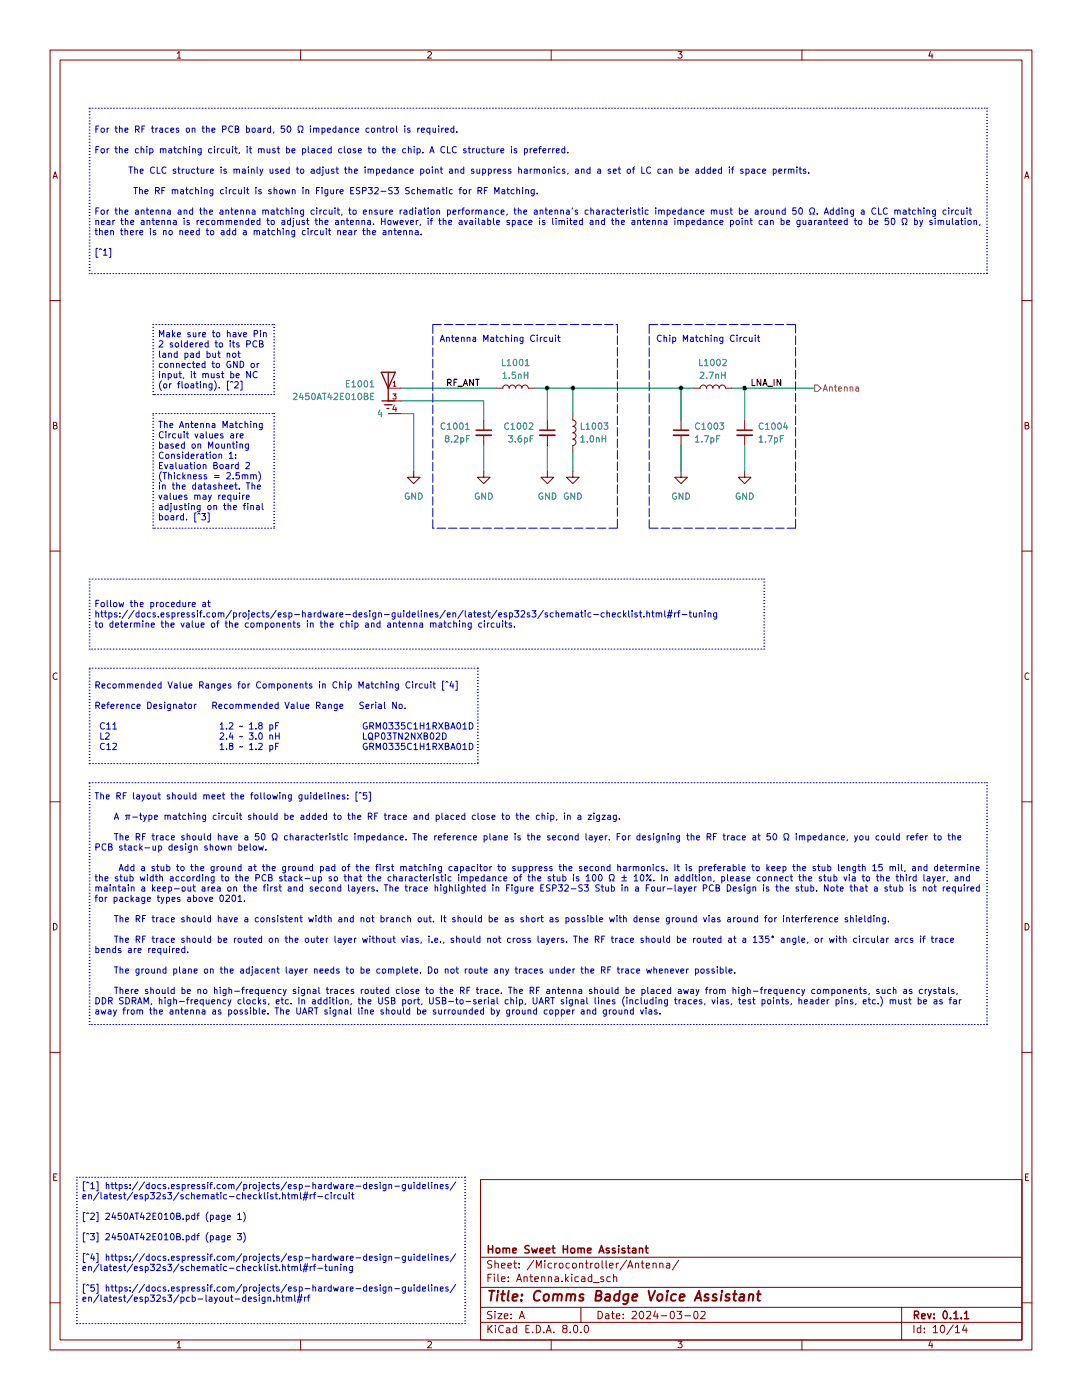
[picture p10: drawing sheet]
(kicad_sch
 (version 20231120)
 (generator "eeschema")
 (generator_version "8.0")
 (paper "A" portrait)
 (title_block
  (title "Comms Badge Voice Assistant")
  (date "2024-03-02")
  (rev "0.1.1")
  (company "Home Sweet Home Assistant"))
 (lib_symbols
  (symbol "Comms Badge Voice Assistant Project:2450AT42E010BE"
   (pin_names
    (offset 1.016)) (exclude_from_sim no) (in_bom yes) (on_board yes)
   (property "Reference" "E1001" (at 2.54 0.8255 0) (effects (font (size 1.27 1.27)) (justify left)))
   (property "Value" "2450AT42E010BE" (at 2.54 -1.7145 0) (effects (font (size 1.27 1.27)) (justify left)))
   (property "Footprint" "2450AT42E010BE:XDCR_2450AT42E010BE" (at 0 0 0) (effects (font (size 1.27 1.27)) (justify bottom) (hide yes)))
   (property "Datasheet" "https://www.johansontechnology.com/datasheets/2450AT42E010B/2450AT42E010B.pdf" (at 0 0 0) (effects (font (size 1.27 1.27)) (hide yes)))
   (property "Description" "" (at 0 0 0) (effects (font (size 1.27 1.27)) (hide yes)))
   (property "LCSC #" "C17243480" (at 0 0 0) (effects (font (size 1.27 1.27)) (hide yes)))
   (property "Mfr. Part #" "2450AT42E010B001E" (at 0 0 0) (effects (font (size 1.27 1.27)) (hide yes)))
   (property "DigiKey #" "712-2450AT42E010B001ECT-ND" (at 0 0 0) (effects (font (size 1.27 1.27)) (hide yes)))
   (property "Mouser #" "609-2450AT42E010BE" (at 0 0 0) (effects (font (size 1.27 1.27)) (hide yes)))
   (property "Price" "0.72" (at 0 0 0) (effects (font (size 1.27 1.27)) (hide yes)))
   (symbol "2450AT42E010BE_0_0"
    (polyline (pts (xy -1.397 3.175) (xy 0 3.175)) (stroke (width 0.254) (type default)) (fill (type none)))
    (polyline (pts (xy -0.762 -3.302) (xy 0.762 -3.302)) (stroke (width 0.254) (type default)) (fill (type none)))
    (polyline (pts (xy -0.127 -4.064) (xy 0.254 -4.064)) (stroke (width 0.254) (type default)) (fill (type none)))
    (polyline (pts (xy 0 -2.54) (xy -1.27 -2.54)) (stroke (width 0.254) (type default)) (fill (type none)))
    (polyline (pts (xy 0 -2.54) (xy 1.27 -2.54)) (stroke (width 0.254) (type default)) (fill (type none)))
    (polyline (pts (xy 0 0) (xy -1.397 3.175)) (stroke (width 0.254) (type default)) (fill (type none)))
    (polyline (pts (xy 0 0) (xy 0 -2.54)) (stroke (width 0.254) (type default)) (fill (type none)))
    (polyline (pts (xy 0 3.175) (xy 0 0)) (stroke (width 0.254) (type default)) (fill (type none)))
    (polyline (pts (xy 0 3.175) (xy 1.397 3.175)) (stroke (width 0.254) (type default)) (fill (type none)))
    (polyline (pts (xy 1.397 3.175) (xy 0 0)) (stroke (width 0.254) (type default)) (fill (type none)))
    (pin passive line (at -2.54 0 0) (length 2.54) (name "~" (effects (font (size 1.016 1.016)))) (number "1" (effects (font (size 1.016 1.016)))))
    (pin power_in line (at -2.54 -2.54 0) (length 2.54) (name "~" (effects (font (size 1.016 1.016)))) (number "3" (effects (font (size 1.016 1.016))))))
   (symbol "2450AT42E010BE_1_1"
    (pin no_connect line (at -2.54 -7.62 0) (length 2.54) hide (name "2" (effects (font (size 1.27 1.27)))) (number "2" (effects (font (size 1.27 1.27)))))
    (pin power_in line (at -2.54 -5.08 0) (length 2.54) (name "4" (effects (font (size 1.27 1.27)))) (number "4" (effects (font (size 1.27 1.27)))))))
  (symbol "Comms Badge Voice Assistant Project:C_Small"
   (pin_numbers hide)
   (pin_names
    (offset 0.254) hide) (exclude_from_sim no) (in_bom yes) (on_board yes)
   (property "Reference" "C" (at 0.254 1.778 0) (effects (font (size 1.27 1.27)) (justify left)))
   (property "Value" "C_Small" (at 0.254 -2.032 0) (effects (font (size 1.27 1.27)) (justify left)))
   (property "Footprint" "" (at 0 0 0) (effects (font (size 1.27 1.27)) (hide yes)))
   (property "Datasheet" "~" (at 0 0 0) (effects (font (size 1.27 1.27)) (hide yes)))
   (property "Description" "Unpolarized capacitor, small symbol" (at 0 0 0) (effects (font (size 1.27 1.27)) (hide yes)))
   (symbol "C_Small_0_1"
    (polyline (pts (xy -1.524 -0.508) (xy 1.524 -0.508)) (stroke (width 0.3302) (type default)) (fill (type none)))
    (polyline (pts (xy -1.524 0.508) (xy 1.524 0.508)) (stroke (width 0.3048) (type default)) (fill (type none))))
   (symbol "C_Small_1_1"
    (pin passive line (at 0 2.54 270) (length 2.032) (name "~" (effects (font (size 1.27 1.27)))) (number "1" (effects (font (size 1.27 1.27)))))
    (pin passive line (at 0 -2.54 90) (length 2.032) (name "~" (effects (font (size 1.27 1.27)))) (number "2" (effects (font (size 1.27 1.27)))))))
  (symbol "Comms Badge Voice Assistant Project:GND"
   (power)
   (pin_names
    (offset 0)) (exclude_from_sim no) (in_bom yes) (on_board yes)
   (property "Reference" "#PWR" (at 0 -6.35 0) (effects (font (size 1.27 1.27)) (hide yes)))
   (property "Value" "GND" (at 0 -3.81 0) (effects (font (size 1.27 1.27))))
   (property "Footprint" "" (at 0 0 0) (effects (font (size 1.27 1.27)) (hide yes)))
   (property "Datasheet" "" (at 0 0 0) (effects (font (size 1.27 1.27)) (hide yes)))
   (property "Description" "Power symbol creates a global label with name \"GND\" , ground" (at 0 0 0) (effects (font (size 1.27 1.27)) (hide yes)))
   (symbol "GND_0_1"
    (polyline (pts (xy 0 0) (xy 0 -1.27) (xy 1.27 -1.27) (xy 0 -2.54) (xy -1.27 -1.27) (xy 0 -1.27)) (stroke (width 0) (type default)) (fill (type none))))
   (symbol "GND_1_1"
    (pin power_in line (at 0 0 270) (length 0) hide (name "GND" (effects (font (size 1.27 1.27)))) (number "1" (effects (font (size 1.27 1.27)))))))
  (symbol "Comms Badge Voice Assistant Project:L"
   (pin_numbers hide)
   (pin_names
    (offset 1.016) hide) (exclude_from_sim no) (in_bom yes) (on_board yes)
   (property "Reference" "L" (at -1.27 0 90) (effects (font (size 1.27 1.27))))
   (property "Value" "L" (at 1.905 0 90) (effects (font (size 1.27 1.27))))
   (property "Footprint" "" (at 0 0 0) (effects (font (size 1.27 1.27)) (hide yes)))
   (property "Datasheet" "~" (at 0 0 0) (effects (font (size 1.27 1.27)) (hide yes)))
   (property "Description" "Inductor" (at 0 0 0) (effects (font (size 1.27 1.27)) (hide yes)))
   (symbol "L_0_1"
    (arc (start 0 -2.54) (mid 0.6323 -1.905) (end 0 -1.27) (stroke (width 0) (type default)) (fill (type none)))
    (arc (start 0 -1.27) (mid 0.6323 -0.635) (end 0 0) (stroke (width 0) (type default)) (fill (type none)))
    (arc (start 0 0) (mid 0.6323 0.635) (end 0 1.27) (stroke (width 0) (type default)) (fill (type none)))
    (arc (start 0 1.27) (mid 0.6323 1.905) (end 0 2.54) (stroke (width 0) (type default)) (fill (type none))))
   (symbol "L_1_1"
    (pin passive line (at 0 3.81 270) (length 1.27) (name "1" (effects (font (size 1.27 1.27)))) (number "1" (effects (font (size 1.27 1.27)))))
    (pin passive line (at 0 -3.81 90) (length 1.27) (name "2" (effects (font (size 1.27 1.27)))) (number "2" (effects (font (size 1.27 1.27))))))))
 (junction
  (at 109.22 77.47)
  (diameter 0)
  (color 0 0 0 0))
 (junction
  (at 135.89 77.47)
  (diameter 0)
  (color 0 0 0 0))
 (junction
  (at 148.59 77.47)
  (diameter 0)
  (color 0 0 0 0))
 (junction
  (at 114.3 77.47)
  (diameter 0)
  (color 0 0 0 0))
 (wire
  (pts (xy 148.59 88.9) (xy 148.59 93.98))
  (stroke (width 0) (type default)))
 (wire
  (pts (xy 80.01 80.01) (xy 96.52 80.01))
  (stroke (width 0) (type default)))
 (wire
  (pts (xy 96.52 88.9) (xy 96.52 93.98))
  (stroke (width 0) (type default)))
 (wire
  (pts (xy 135.89 77.47) (xy 135.89 83.82))
  (stroke (width 0) (type default)))
 (wire
  (pts (xy 80.01 82.55) (xy 82.55 82.55))
  (stroke (width 0) (type default)))
 (wire
  (pts (xy 109.22 77.47) (xy 109.22 83.82))
  (stroke (width 0) (type default)))
 (wire
  (pts (xy 106.68 77.47) (xy 109.22 77.47))
  (stroke (width 0) (type default)))
 (wire
  (pts (xy 114.3 90.17) (xy 114.3 93.98))
  (stroke (width 0) (type default)))
 (wire
  (pts (xy 82.55 82.55) (xy 82.55 93.98))
  (stroke (width 0) (type default)))
 (wire
  (pts (xy 146.05 77.47) (xy 148.59 77.47))
  (stroke (width 0) (type default)))
 (wire
  (pts (xy 109.22 88.9) (xy 109.22 93.98))
  (stroke (width 0) (type default)))
 (wire
  (pts (xy 114.3 77.47) (xy 135.89 77.47))
  (stroke (width 0) (type default)))
 (wire
  (pts (xy 148.59 83.82) (xy 148.59 77.47))
  (stroke (width 0) (type default)))
 (wire
  (pts (xy 114.3 77.47) (xy 114.3 82.55))
  (stroke (width 0) (type default)))
 (wire
  (pts (xy 109.22 77.47) (xy 114.3 77.47))
  (stroke (width 0) (type default)))
 (wire
  (pts (xy 135.89 77.47) (xy 138.43 77.47))
  (stroke (width 0) (type default)))
 (wire
  (pts (xy 148.59 77.47) (xy 162.56 77.47))
  (stroke (width 0) (type default)))
 (wire
  (pts (xy 96.52 80.01) (xy 96.52 83.82))
  (stroke (width 0) (type default)))
 (wire
  (pts (xy 80.01 77.47) (xy 99.06 77.47))
  (stroke (width 0) (type default)))
 (wire
  (pts (xy 135.89 88.9) (xy 135.89 93.98))
  (stroke (width 0) (type default)))
 (rectangle
  (start 129.54 64.77)
  (end 158.75 105.41)
  (stroke (width 0) (type dash))
  (fill (type none)))
 (rectangle
  (start 86.36 64.77)
  (end 123.19 105.41)
  (stroke (width 0) (type dash))
  (fill (type none)))
 (text_box "The RF layout should meet the following guidelines: [^5]\n\n    A π-type matching circuit should be added to the RF trace and placed close to the chip, in a zigzag.\n\n    The RF trace should have a 50 Ω characteristic impedance. The reference plane is the second layer. For designing the RF trace at 50 Ω impedance, you could refer to the PCB stack-up design shown below.\n\n	Add a stub to the ground at the ground pad of the first matching capacitor to suppress the second harmonics. It is preferable to keep the stub length 15 mil, and determine the stub width according to the PCB stack-up so that the characteristic impedance of the stub is 100 Ω ± 10%. In addition, please connect the stub via to the third layer, and maintain a keep-out area on the first and second layers. The trace highlighted in Figure ESP32-S3 Stub in a Four-layer PCB Design is the stub. Note that a stub is not required for package types above 0201.\n\n    The RF trace should have a consistent width and not branch out. It should be as short as possible with dense ground vias around for interference shielding.\n\n    The RF trace should be routed on the outer layer without vias, i.e., should not cross layers. The RF trace should be routed at a 135° angle, or with circular arcs if trace bends are required.\n\n    The ground plane on the adjacent layer needs to be complete. Do not route any traces under the RF trace whenever possible.\n\n    There should be no high-frequency signal traces routed close to the RF trace. The RF antenna should be placed away from high-frequency components, such as crystals, DDR SDRAM, high-frequency clocks, etc. In addition, the USB port, USB-to-serial chip, UART signal lines (including traces, vias, test points, header pins, etc.) must be as far away from the antenna as possible. The UART signal line should be surrounded by ground copper and ground vias.\n"
  (exclude_from_sim no)
  (at 17.78 156.21 0)
  (size 179.07 48.26)
  (stroke (width 0) (type dot))
  (fill (type none))
  (effects (font (size 1.27 1.27)) (justify left)))
 (text_box "Recommended Value Ranges for Components in Chip Matching Circuit [^4]\n\nReference Designator   Recommended Value Range   Serial No.\n\n C11			     1.2 ~ 1.8 pF		   GRM0335C1H1RXBA01D\n L2				     2.4 ~ 3.0 nH		   LQP03TN2NXB02D\n C12			     1.8 ~ 1.2 pF		   GRM0335C1H1RXBA01D"
  (exclude_from_sim no)
  (at 17.78 133.35 0)
  (size 77.47 19.05)
  (stroke (width 0) (type dot))
  (fill (type none))
  (effects (font (size 1.27 1.27)) (justify left)))
 (text_box "Follow the procedure at\nhttps://docs.espressif.com/projects/esp-hardware-design-guidelines/en/latest/esp32s3/schematic-checklist.html#rf-tuning\nto determine the value of the components in the chip and antenna matching circuits."
  (exclude_from_sim no)
  (at 17.78 115.57 0)
  (size 134.62 13.97)
  (stroke (width 0) (type dot))
  (fill (type none))
  (effects (font (size 1.27 1.27)) (justify left)))
 (text_box "Make sure to have Pin 2 soldered to its PCB land pad but not connected to GND or input, it must be NC (or floating). [^2]"
  (exclude_from_sim no)
  (at 30.48 64.77 0)
  (size 24.13 13.97)
  (stroke (width 0) (type dot))
  (fill (type none))
  (effects (font (size 1.27 1.27)) (justify left)))
 (text_box "[^1] https://docs.espressif.com/projects/esp-hardware-design-guidelines/\nen/latest/esp32s3/schematic-checklist.html#rf-circuit\n\n[^2] 2450AT42E010B.pdf (page 1)\n\n[^3] 2450AT42E010B.pdf (page 3)\n\n[^4] https://docs.espressif.com/projects/esp-hardware-design-guidelines/\nen/latest/esp32s3/schematic-checklist.html#rf-tuning\n\n[^5] https://docs.espressif.com/projects/esp-hardware-design-guidelines/\nen/latest/esp32s3/pcb-layout-design.html#rf"
  (exclude_from_sim no)
  (at 15.24 234.95 0)
  (size 77.47 29.21)
  (stroke (width 0) (type dot))
  (fill (type none))
  (effects (font (size 1.27 1.27)) (justify left top)))
 (text_box "The Antenna Matching Circuit values are based on Mounting Consideration 1: Evaluation Board 2 (Thickness = 2.5mm) in the datasheet. The values may require adjusting on the final board. [^3]"
  (exclude_from_sim no)
  (at 30.48 82.55 0)
  (size 24.13 22.86)
  (stroke (width 0) (type dot))
  (fill (type none))
  (effects (font (size 1.27 1.27)) (justify left)))
 (text_box "For the RF traces on the PCB board, 50 Ω impedance control is required.\n\nFor the chip matching circuit, it must be placed close to the chip. A CLC structure is preferred.\n\n       The CLC structure is mainly used to adjust the impedance point and suppress harmonics, and a set of LC can be added if space permits.\n\n        The RF matching circuit is shown in Figure ESP32-S3 Schematic for RF Matching.\n\nFor the antenna and the antenna matching circuit, to ensure radiation performance, the antenna's characteristic impedance must be around 50 Ω. Adding a CLC matching circuit near the antenna is recommended to adjust the antenna. However, if the available space is limited and the antenna impedance point can be guaranteed to be 50 Ω by simulation, then there is no need to add a matching circuit near the antenna.\n\n[^1]"
  (exclude_from_sim no)
  (at 17.78 21.59 0)
  (size 179.07 33.02)
  (stroke (width 0) (type dot))
  (fill (type none))
  (effects (font (size 1.27 1.27)) (justify left)))
 (text "Chip Matching Circuit"
  (exclude_from_sim no)
  (at 130.81 67.818 0)
  (effects (font (size 1.27 1.27)) (justify left)))
 (text "Antenna Matching Circuit"
  (exclude_from_sim no)
  (at 87.63 67.818 0)
  (effects (font (size 1.27 1.27)) (justify left)))
 (label "RF_ANT"
  (at 88.9 77.47 0)
  (fields_autoplaced yes)
  (effects (font (size 1.27 1.27)) (justify left bottom)))
 (label "LNA_IN"
  (at 156.21 77.47 180)
  (fields_autoplaced yes)
  (effects (font (size 1.27 1.27)) (justify right bottom)))
 (hierarchical_label "Antenna"
  (shape output)
  (at 162.56 77.47 0)
  (fields_autoplaced yes)
  (effects (font (size 1.27 1.27)) (justify left)))
 (symbol
  (lib_id "Comms Badge Voice Assistant Project:GND")
  (at 96.52 93.98 0)
  (unit 1)
  (exclude_from_sim no)
  (in_bom yes)
  (on_board yes)
  (dnp no)
  (fields_autoplaced yes)
  (property "Reference" "#PWR01001" (at 96.52 100.33 0) (effects (font (size 1.27 1.27)) (hide yes)))
  (property "Value" "GND" (at 96.52 99.06 0) (effects (font (size 1.27 1.27))))
  (property "Footprint" "" (at 96.52 93.98 0) (effects (font (size 1.27 1.27)) (hide yes)))
  (property "Datasheet" "" (at 96.52 93.98 0) (effects (font (size 1.27 1.27)) (hide yes)))
  (property "Description" "" (at 96.52 93.98 0) (effects (font (size 1.27 1.27)) (hide yes)))
  (pin "1"))
 (symbol
  (lib_id "Comms Badge Voice Assistant Project:2450AT42E010BE")
  (at 77.47 77.47 0)
  (mirror y)
  (unit 1)
  (exclude_from_sim no)
  (in_bom yes)
  (on_board yes)
  (dnp no)
  (property "Reference" "E1001" (at 74.93 76.6445 0) (effects (font (size 1.27 1.27)) (justify left)))
  (property "Value" "2450AT42E010BE" (at 74.93 79.1845 0) (effects (font (size 1.27 1.27)) (justify left)))
  (property "Footprint" "2450AT42E010BE:XDCR_2450AT42E010BE" (at 77.47 77.47 0) (effects (font (size 1.27 1.27)) (justify bottom) (hide yes)))
  (property "Datasheet" "https://www.johansontechnology.com/datasheets/2450AT42E010B/2450AT42E010B.pdf" (at 77.47 77.47 0) (effects (font (size 1.27 1.27)) (hide yes)))
  (property "Description" "" (at 77.47 77.47 0) (effects (font (size 1.27 1.27)) (hide yes)))
  (property "LCSC #" "C17243480" (at 77.47 77.47 0) (effects (font (size 1.27 1.27)) (hide yes)))
  (property "Mfr. Part #" "2450AT42E010B001E" (at 77.47 77.47 0) (effects (font (size 1.27 1.27)) (hide yes)))
  (property "DigiKey #" "712-2450AT42E010B001ECT-ND" (at 77.47 77.47 0) (effects (font (size 1.27 1.27)) (hide yes)))
  (property "Mouser #" "609-2450AT42E010BE" (at 77.47 77.47 0) (effects (font (size 1.27 1.27)) (hide yes)))
  (property "Price" "0.72" (at 77.47 77.47 0) (effects (font (size 1.27 1.27)) (hide yes)))
  (pin "1")
  (pin "3")
  (pin "2")
  (pin "4"))
 (symbol
  (lib_id "Comms Badge Voice Assistant Project:C_Small")
  (at 109.22 86.36 0)
  (mirror y)
  (unit 1)
  (exclude_from_sim no)
  (in_bom yes)
  (on_board yes)
  (dnp no)
  (property "Reference" "C1002" (at 106.68 85.0963 0) (effects (font (size 1.27 1.27)) (justify left)))
  (property "Value" "3.6pF" (at 106.68 87.6363 0) (effects (font (size 1.27 1.27)) (justify left)))
  (property "Footprint" "Capacitor_SMD:C_0402_1005Metric" (at 109.22 86.36 0) (effects (font (size 1.27 1.27)) (hide yes)))
  (property "Datasheet" "https://datasheet.lcsc.com/lcsc/2201131300_Murata-Electronics-GRM1555C1H3R6CA01D_C913745.pdf" (at 109.22 86.36 0) (effects (font (size 1.27 1.27)) (hide yes)))
  (property "Description" "" (at 109.22 86.36 0) (effects (font (size 1.27 1.27)) (hide yes)))
  (property "LCSC #" "C913745" (at 109.22 86.36 0) (effects (font (size 1.27 1.27)) (hide yes)))
  (property "Mfr. Part #" "GRM1555C1H3R6CA01D" (at 109.22 86.36 0) (effects (font (size 1.27 1.27)) (hide yes)))
  (property "DigiKey #" "490-5939-1-ND" (at 109.22 86.36 0) (effects (font (size 1.27 1.27)) (hide yes)))
  (property "Mouser #" "81-GRM1555C1H3R6CA1D " (at 109.22 86.36 0) (effects (font (size 1.27 1.27)) (hide yes)))
  (property "Price" "0.0044" (at 109.22 86.36 0) (effects (font (size 1.27 1.27)) (hide yes)))
  (pin "1")
  (pin "2"))
 (symbol
  (lib_id "Comms Badge Voice Assistant Project:C_Small")
  (at 96.52 86.36 0)
  (mirror y)
  (unit 1)
  (exclude_from_sim no)
  (in_bom yes)
  (on_board yes)
  (dnp no)
  (property "Reference" "C1001" (at 93.98 85.0963 0) (effects (font (size 1.27 1.27)) (justify left)))
  (property "Value" "8.2pF" (at 93.98 87.6363 0) (effects (font (size 1.27 1.27)) (justify left)))
  (property "Footprint" "Capacitor_SMD:C_0402_1005Metric" (at 96.52 86.36 0) (effects (font (size 1.27 1.27)) (hide yes)))
  (property "Datasheet" "https://datasheet.lcsc.com/lcsc/1811081615_Murata-Electronics-GRM1555C1H8R2CA01D_C76984.pdf" (at 96.52 86.36 0) (effects (font (size 1.27 1.27)) (hide yes)))
  (property "Description" "" (at 96.52 86.36 0) (effects (font (size 1.27 1.27)) (hide yes)))
  (property "LCSC #" "C76984" (at 96.52 86.36 0) (effects (font (size 1.27 1.27)) (hide yes)))
  (property "Mfr. Part #" "GRM1555C1H8R2CA01D" (at 96.52 86.36 0) (effects (font (size 1.27 1.27)) (hide yes)))
  (property "DigiKey #" "490-6256-1-ND" (at 96.52 86.36 0) (effects (font (size 1.27 1.27)) (hide yes)))
  (property "Mouser #" "81-GRM1555C1H8R2CA1D " (at 96.52 86.36 0) (effects (font (size 1.27 1.27)) (hide yes)))
  (property "Price" "0.0032" (at 96.52 86.36 0) (effects (font (size 1.27 1.27)) (hide yes)))
  (pin "1")
  (pin "2"))
 (symbol
  (lib_id "Comms Badge Voice Assistant Project:C_Small")
  (at 148.59 86.36 0)
  (unit 1)
  (exclude_from_sim no)
  (in_bom yes)
  (on_board yes)
  (dnp no)
  (fields_autoplaced yes)
  (property "Reference" "C1004" (at 151.13 85.0963 0) (effects (font (size 1.27 1.27)) (justify left)))
  (property "Value" "1.7pF" (at 151.13 87.6363 0) (effects (font (size 1.27 1.27)) (justify left)))
  (property "Footprint" "Capacitor_SMD:C_0402_1005Metric" (at 148.59 86.36 0) (effects (font (size 1.27 1.27)) (hide yes)))
  (property "Datasheet" "https://datasheet.lcsc.com/lcsc/2210251230_Murata-Electronics-GJM1555C1H1R7BB01D_C161313.pdf" (at 148.59 86.36 0) (effects (font (size 1.27 1.27)) (hide yes)))
  (property "Description" "" (at 148.59 86.36 0) (effects (font (size 1.27 1.27)) (hide yes)))
  (property "LCSC #" "C161313" (at 148.59 86.36 0) (effects (font (size 1.27 1.27)) (hide yes)))
  (property "Mfr. Part #" "GJM1555C1H1R7BB01D" (at 148.59 86.36 0) (effects (font (size 1.27 1.27)) (hide yes)))
  (property "DigiKey #" "490-6074-1-ND" (at 148.59 86.36 0) (effects (font (size 1.27 1.27)) (hide yes)))
  (property "Mouser #" "81-GJM1555C1H1R7BB1D" (at 148.59 86.36 0) (effects (font (size 1.27 1.27)) (hide yes)))
  (property "Price" "0.0277" (at 148.59 86.36 0) (effects (font (size 1.27 1.27)) (hide yes)))
  (pin "1")
  (pin "2"))
 (symbol
  (lib_id "Comms Badge Voice Assistant Project:GND")
  (at 148.59 93.98 0)
  (unit 1)
  (exclude_from_sim no)
  (in_bom yes)
  (on_board yes)
  (dnp no)
  (fields_autoplaced yes)
  (property "Reference" "#PWR01005" (at 148.59 100.33 0) (effects (font (size 1.27 1.27)) (hide yes)))
  (property "Value" "GND" (at 148.59 99.06 0) (effects (font (size 1.27 1.27))))
  (property "Footprint" "" (at 148.59 93.98 0) (effects (font (size 1.27 1.27)) (hide yes)))
  (property "Datasheet" "" (at 148.59 93.98 0) (effects (font (size 1.27 1.27)) (hide yes)))
  (property "Description" "" (at 148.59 93.98 0) (effects (font (size 1.27 1.27)) (hide yes)))
  (pin "1"))
 (symbol
  (lib_id "Comms Badge Voice Assistant Project:GND")
  (at 114.3 93.98 0)
  (unit 1)
  (exclude_from_sim no)
  (in_bom yes)
  (on_board yes)
  (dnp no)
  (fields_autoplaced yes)
  (property "Reference" "#PWR01003" (at 114.3 100.33 0) (effects (font (size 1.27 1.27)) (hide yes)))
  (property "Value" "GND" (at 114.3 99.06 0) (effects (font (size 1.27 1.27))))
  (property "Footprint" "" (at 114.3 93.98 0) (effects (font (size 1.27 1.27)) (hide yes)))
  (property "Datasheet" "" (at 114.3 93.98 0) (effects (font (size 1.27 1.27)) (hide yes)))
  (property "Description" "" (at 114.3 93.98 0) (effects (font (size 1.27 1.27)) (hide yes)))
  (pin "1"))
 (symbol
  (lib_id "Comms Badge Voice Assistant Project:L")
  (at 142.24 77.47 90)
  (unit 1)
  (exclude_from_sim no)
  (in_bom yes)
  (on_board yes)
  (dnp no)
  (property "Reference" "L1002" (at 142.24 72.39 90) (effects (font (size 1.27 1.27))))
  (property "Value" "2.7nH" (at 142.24 74.93 90) (effects (font (size 1.27 1.27))))
  (property "Footprint" "Inductor_SMD:L_0402_1005Metric_Pad0.77x0.64mm_HandSolder" (at 142.24 77.47 0) (effects (font (size 1.27 1.27)) (hide yes)))
  (property "Datasheet" "https://datasheet.lcsc.com/lcsc/2304140030_Murata-Electronics-LQG15HS2N7B02D_C162541.pdf" (at 142.24 77.47 0) (effects (font (size 1.27 1.27)) (hide yes)))
  (property "Description" "" (at 142.24 77.47 0) (effects (font (size 1.27 1.27)) (hide yes)))
  (property "LCSC #" "C162541" (at 142.24 77.47 0) (effects (font (size 1.27 1.27)) (hide yes)))
  (property "Mfr. Part #" "LQG15HS2N7B02D" (at 142.24 77.47 0) (effects (font (size 1.27 1.27)) (hide yes)))
  (property "DigiKey #" "490-LQG15HS2N7B02DCT-ND" (at 142.24 77.47 0) (effects (font (size 1.27 1.27)) (hide yes)))
  (property "Mouser #" " 81-LQG15HS2N7B02D " (at 142.24 77.47 0) (effects (font (size 1.27 1.27)) (hide yes)))
  (property "Price" "0.0367" (at 142.24 77.47 0) (effects (font (size 1.27 1.27)) (hide yes)))
  (pin "1")
  (pin "2"))
 (symbol
  (lib_id "Comms Badge Voice Assistant Project:L")
  (at 102.87 77.47 90)
  (unit 1)
  (exclude_from_sim no)
  (in_bom yes)
  (on_board yes)
  (dnp no)
  (fields_autoplaced yes)
  (property "Reference" "L1001" (at 102.87 72.39 90) (effects (font (size 1.27 1.27))))
  (property "Value" "1.5nH" (at 102.87 74.93 90) (effects (font (size 1.27 1.27))))
  (property "Footprint" "Inductor_SMD:L_0402_1005Metric_Pad0.77x0.64mm_HandSolder" (at 102.87 77.47 0) (effects (font (size 1.27 1.27)) (hide yes)))
  (property "Datasheet" "https://datasheet.lcsc.com/lcsc/2308111426_Murata-Electronics-LQG15HN1N5B02D_C3911113.pdf" (at 102.87 77.47 0) (effects (font (size 1.27 1.27)) (hide yes)))
  (property "Description" "" (at 102.87 77.47 0) (effects (font (size 1.27 1.27)) (hide yes)))
  (property "LCSC #" "C3911113" (at 102.87 77.47 0) (effects (font (size 1.27 1.27)) (hide yes)))
  (property "Mfr. Part #" "LQG15HN1N5B02D" (at 102.87 77.47 0) (effects (font (size 1.27 1.27)) (hide yes)))
  (property "DigiKey #" "490-LQG15HN1N5B02DTR-ND" (at 102.87 77.47 0) (effects (font (size 1.27 1.27)) (hide yes)))
  (property "Mouser #" "81-LQG15HN1N5B02D " (at 102.87 77.47 0) (effects (font (size 1.27 1.27)) (hide yes)))
  (property "Price" "0.0395" (at 102.87 77.47 0) (effects (font (size 1.27 1.27)) (hide yes)))
  (pin "1")
  (pin "2"))
 (symbol
  (lib_id "Comms Badge Voice Assistant Project:GND")
  (at 135.89 93.98 0)
  (unit 1)
  (exclude_from_sim no)
  (in_bom yes)
  (on_board yes)
  (dnp no)
  (fields_autoplaced yes)
  (property "Reference" "#PWR01004" (at 135.89 100.33 0) (effects (font (size 1.27 1.27)) (hide yes)))
  (property "Value" "GND" (at 135.89 99.06 0) (effects (font (size 1.27 1.27))))
  (property "Footprint" "" (at 135.89 93.98 0) (effects (font (size 1.27 1.27)) (hide yes)))
  (property "Datasheet" "" (at 135.89 93.98 0) (effects (font (size 1.27 1.27)) (hide yes)))
  (property "Description" "" (at 135.89 93.98 0) (effects (font (size 1.27 1.27)) (hide yes)))
  (pin "1"))
 (symbol
  (lib_id "Comms Badge Voice Assistant Project:C_Small")
  (at 135.89 86.36 0)
  (unit 1)
  (exclude_from_sim no)
  (in_bom yes)
  (on_board yes)
  (dnp no)
  (fields_autoplaced yes)
  (property "Reference" "C1003" (at 138.43 85.0963 0) (effects (font (size 1.27 1.27)) (justify left)))
  (property "Value" "1.7pF" (at 138.43 87.6363 0) (effects (font (size 1.27 1.27)) (justify left)))
  (property "Footprint" "Capacitor_SMD:C_0402_1005Metric" (at 135.89 86.36 0) (effects (font (size 1.27 1.27)) (hide yes)))
  (property "Datasheet" "https://datasheet.lcsc.com/lcsc/2210251230_Murata-Electronics-GJM1555C1H1R7BB01D_C161313.pdf" (at 135.89 86.36 0) (effects (font (size 1.27 1.27)) (hide yes)))
  (property "Description" "" (at 135.89 86.36 0) (effects (font (size 1.27 1.27)) (hide yes)))
  (property "LCSC #" "C161313" (at 135.89 86.36 0) (effects (font (size 1.27 1.27)) (hide yes)))
  (property "Mfr. Part #" "GJM1555C1H1R7BB01D" (at 135.89 86.36 0) (effects (font (size 1.27 1.27)) (hide yes)))
  (property "DigiKey #" "490-6074-1-ND" (at 135.89 86.36 0) (effects (font (size 1.27 1.27)) (hide yes)))
  (property "Mouser #" "81-GJM1555C1H1R7BB1D" (at 135.89 86.36 0) (effects (font (size 1.27 1.27)) (hide yes)))
  (property "Price" "0.0277" (at 135.89 86.36 0) (effects (font (size 1.27 1.27)) (hide yes)))
  (pin "1")
  (pin "2"))
 (symbol
  (lib_id "Comms Badge Voice Assistant Project:GND")
  (at 109.22 93.98 0)
  (unit 1)
  (exclude_from_sim no)
  (in_bom yes)
  (on_board yes)
  (dnp no)
  (fields_autoplaced yes)
  (property "Reference" "#PWR01002" (at 109.22 100.33 0) (effects (font (size 1.27 1.27)) (hide yes)))
  (property "Value" "GND" (at 109.22 99.06 0) (effects (font (size 1.27 1.27))))
  (property "Footprint" "" (at 109.22 93.98 0) (effects (font (size 1.27 1.27)) (hide yes)))
  (property "Datasheet" "" (at 109.22 93.98 0) (effects (font (size 1.27 1.27)) (hide yes)))
  (property "Description" "" (at 109.22 93.98 0) (effects (font (size 1.27 1.27)) (hide yes)))
  (pin "1"))
 (symbol
  (lib_id "Comms Badge Voice Assistant Project:L")
  (at 114.3 86.36 0)
  (unit 1)
  (exclude_from_sim no)
  (in_bom yes)
  (on_board yes)
  (dnp no)
  (fields_autoplaced yes)
  (property "Reference" "L1003" (at 115.57 85.09 0) (effects (font (size 1.27 1.27)) (justify left)))
  (property "Value" "1.0nH" (at 115.57 87.63 0) (effects (font (size 1.27 1.27)) (justify left)))
  (property "Footprint" "Inductor_SMD:L_0402_1005Metric_Pad0.77x0.64mm_HandSolder" (at 114.3 86.36 0) (effects (font (size 1.27 1.27)) (hide yes)))
  (property "Datasheet" "https://datasheet.lcsc.com/lcsc/2304140030_Murata-Electronics-LQG15HS1N0B02D_C162538.pdf" (at 114.3 86.36 0) (effects (font (size 1.27 1.27)) (hide yes)))
  (property "Description" "" (at 114.3 86.36 0) (effects (font (size 1.27 1.27)) (hide yes)))
  (property "LCSC #" "C162538" (at 114.3 86.36 0) (effects (font (size 1.27 1.27)) (hide yes)))
  (property "Mfr. Part #" "LQG15HS1N0B02D" (at 114.3 86.36 0) (effects (font (size 1.27 1.27)) (hide yes)))
  (property "DigiKey #" "490-LQG15HS1N0B02DCT-ND" (at 114.3 86.36 0) (effects (font (size 1.27 1.27)) (hide yes)))
  (property "Mouser #" "81-LQG15HS1N0B02D " (at 114.3 86.36 0) (effects (font (size 1.27 1.27)) (hide yes)))
  (property "Price" "0.0306" (at 114.3 86.36 0) (effects (font (size 1.27 1.27)) (hide yes)))
  (pin "1")
  (pin "2"))
 (symbol
  (lib_id "Comms Badge Voice Assistant Project:GND")
  (at 82.55 93.98 0)
  (unit 1)
  (exclude_from_sim no)
  (in_bom yes)
  (on_board yes)
  (dnp no)
  (fields_autoplaced yes)
  (property "Reference" "#PWR01006" (at 82.55 100.33 0) (effects (font (size 1.27 1.27)) (hide yes)))
  (property "Value" "GND" (at 82.55 99.06 0) (effects (font (size 1.27 1.27))))
  (property "Footprint" "" (at 82.55 93.98 0) (effects (font (size 1.27 1.27)) (hide yes)))
  (property "Datasheet" "" (at 82.55 93.98 0) (effects (font (size 1.27 1.27)) (hide yes)))
  (property "Description" "" (at 82.55 93.98 0) (effects (font (size 1.27 1.27)) (hide yes)))
  (pin "1")))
